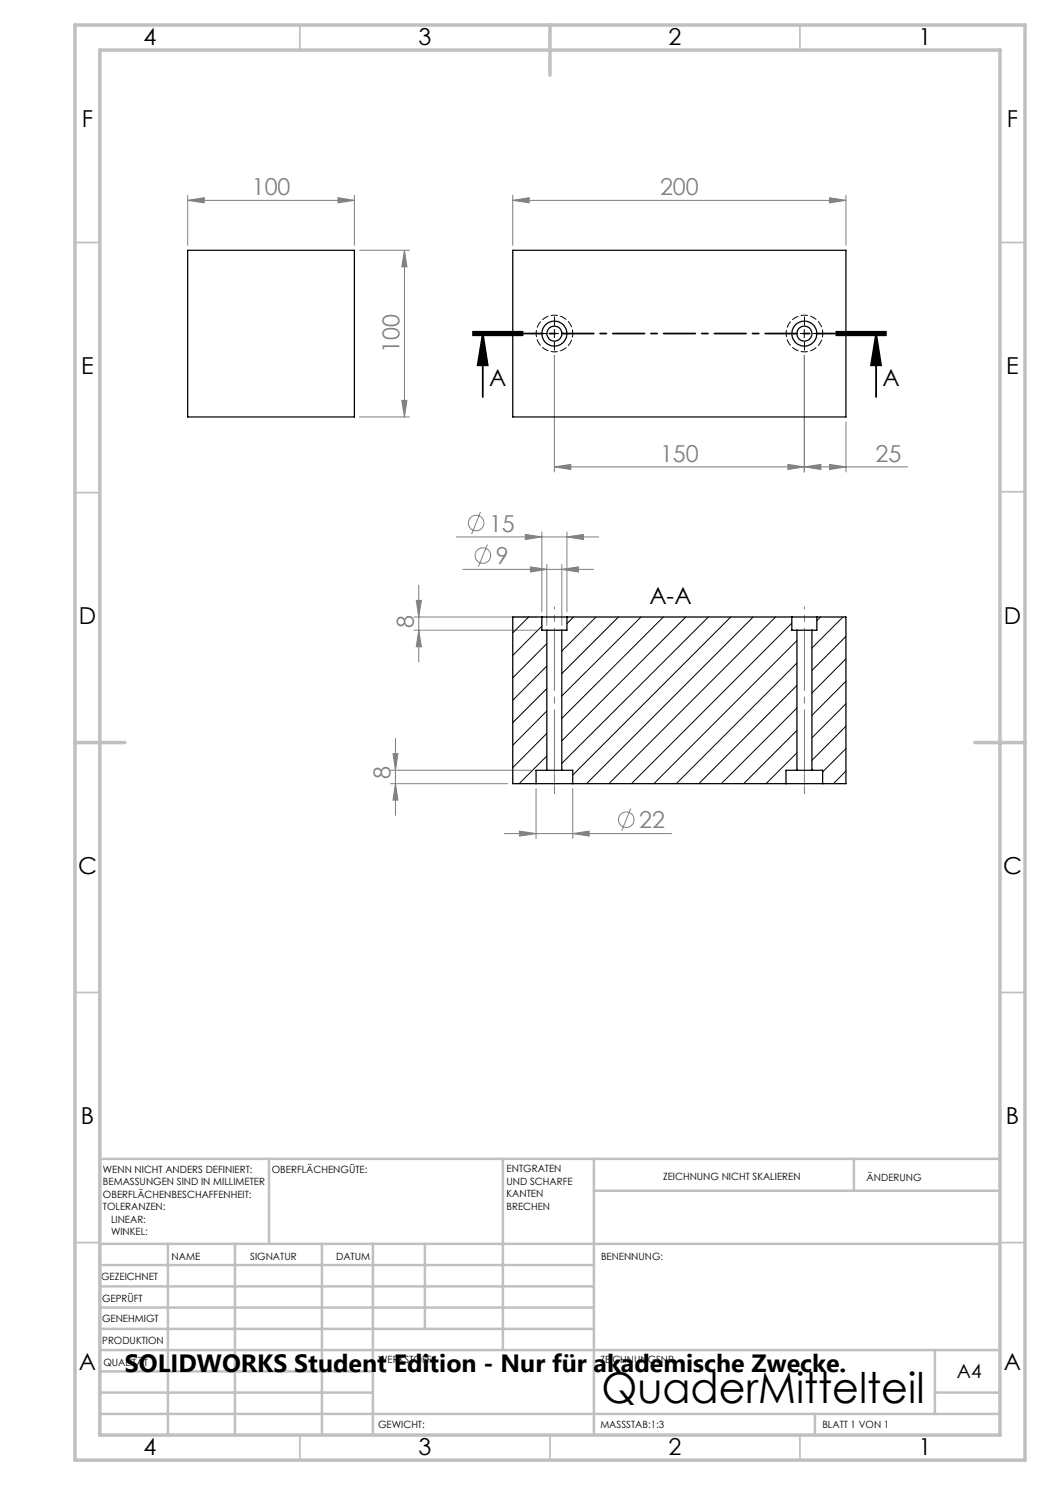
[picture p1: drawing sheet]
<svg xmlns="http://www.w3.org/2000/svg" width="210mm" height="297mm" viewBox="0 0 210 297" stroke-linecap="round" stroke-linejoin="round" font-family="sans-serif">
<g fill="none" stroke="#808080" stroke-width=".2">
<path d="M37.5 39v10.1M67.6 39.5l3.3 .6-3.3 .5zM70.9 39v10.1M102.6 39v10.1M165.9 39.5l3.3 .6-3.3 .5zM169.2 39v10.1M37.5 40.1l3.4-.6v1.1zM37.5 40.1h33.4M71.9 50.1h10M80.9 50.1l.5 3.3h-1zM80.9 50.1v33.3M102.6 40.1l3.2-.6v1.1z"/>
<path d="M102.6 40.1h66.6M110.9 71v23.4M160.9 71v23.4M71.9 83.4h10M80.4 80.1h1l-.5 3.3zM110.9 93.4l3.3-.5v1zM110.9 93.4h70.7M157.6 92.9l3.3 .5-3.3 .5zM160.9 93.4l3.3-.5v1zM165.9 92.9l3.3 .5-3.3 .5zM169.2 84.4v10M83.7 117v15.4"/>
<path d="M91.2 107.4h28.5M92.6 113.9h26.1M96.1 102.4l-1.8 4.4M97.5 108.9l-1.8 4.4M105.1 106.9l3.3 .5-3.3 .5zM106.1 113.4l3.3 .5-3.3 .5zM108.4 106.4v16M109.4 112.9v12.2M112.4 113.9l3.3-.5v1zM112.4 112.9v12.2M113.4 107.4l3.3-.5v1zM113.4 106.4v16"/>
<path d="M82.8 126h24.6M82.8 123.4h24.6M83.3 120.1h1l-.6 3.3zM83.7 126l.6 3.4h-1zM78.1 156.7h23.4M78.1 154.1h28.1M78.6 150.7h1l-.5 3.4zM79.1 156.7l.5 3.3h-1zM79.1 147.7v15.4M107.2 157.7v10M114.5 157.7v10M100.9 166.7h33.4"/>
<path d="M103.9 166.2l3.3 .5-3.3 .5zM114.5 166.7l3.3-.5v1zM126.2 161.7l-1.8 4.5"/>
<circle cx="95.2" cy="104.6" r="1.56"/>
<circle cx="96.6" cy="111.1" r="1.55"/>
<circle cx="125.3" cy="163.9" r="1.56"/>
</g>
<path d="M94.6 67.1h10zM94.6 66.7h10M94.6 66.4h10M96.6 66.7l.9 6.4h-2zM96.6 66.7v12.7M167.2 66.7h10M167.2 66.4h10M167.2 67.1h10M175.2 66.7l1 6.4h-2zM175.2 66.7v12.7" fill="none" stroke="#000" stroke-width=".35"/>
<path d="M109.2 66.7h-1.6M110.9 65v-1.6M110.9 68.4v1.6M112.6 66.7h1.6M159.2 66.7h-1.6M160.9 65v-1.6M160.9 68.4v1.6M162.6 66.7h1.6" fill="none" stroke="#000" stroke-width=".2" stroke-dasharray="15.2 1.3 1.3 1.3"/>
<path d="M110 66.7h1.7M110.9 65.9v1.7M160.1 66.7h1.6M160.9 65.9v1.7" fill="none" stroke="#000" stroke-width=".2"/>
<path d="M177.2 66.7h-82.6" fill="none" stroke="#000" stroke-width=".35" stroke-dasharray="6.3 1.3 1.3 1.3" stroke-dashoffset="2.5"/>
<path d="M110.9 158.7v-6.7M160.9 152v6.7" fill="none" stroke="#808080" stroke-width=".2" stroke-dasharray="15.2 1.3 1.3 1.3" stroke-dashoffset="13.8"/>
<path d="M110.9 126v-4.6M160.9 126v-4.6M110.9 154v4.7M160.9 154v4.7" fill="none" stroke="#808080" stroke-width=".2" stroke-dasharray="15.2 1.3 1.3 1.3" stroke-dashoffset="14.8"/>
<path d="M110.9 126v28M160.9 126v28" fill="none" stroke="#808080" stroke-width=".2" stroke-dasharray="15.2 1.3 1.3 1.3" stroke-dashoffset="3.1"/>
<g fill="none" stroke="#c0c0c0" stroke-width=".35">
<path d="M60 5v5M160 5v5M15 48.5h5M200 48.5h5M15 98.5h5M200 98.4h5M15 198.5h5M200 198.5h5M15 248.5h5M200 248.5h5M60 287v5M110 287v5"/>
<path d="M160 287v5"/>
</g>
<g fill="none" stroke="#c0c0c0" stroke-width=".5">
<path d="M53.8 231.8v17M100.6 231.8v38.2M118.8 231.8v55.2M118.8 238.2h81.2M170.8 231.8v6.4M200 231.8h-180v55.2M20 248.8h180M20 257.3h98.8M20 253h98.8M33.6 248.8v38.2M47 248.8v38.2M64.4 248.8v38.2"/>
<path d="M74.6 248.8v38.2M85 248.8v17M20 265.8h98.8M20 261.5h98.8M20 278.5h54.6M20 274.3h54.6M20 270h180M187 278.5h13M187 270v12.8M20 282.8h180M163 282.8v4.2"/>
</g>
<path d="M15 5h190v287h-190zM20 10h180v277h-180zM110 5v10M15 148.5h10M195 148.5h10" fill="none" stroke="#c0c0c0" stroke-width=".7"/>
<path d="M175.2 66.7l1 6.4h-2zM96.6 66.7l.9 6.4h-2z" fill="#000"/>
<g fill="#808080">
<path d="M165.9 39.5l3.3 .6-3.3 .5zM102.6 40.1l3.2-.6v1.1zM113.4 107.4l3.3-.5v1zM105.1 106.9l3.3 .5-3.3 .5zM114.5 166.7l3.3-.5v1zM103.9 166.2l3.3 .5-3.3 .5z"/>
<path d="M110.9 93.4l3.3-.5v1zM157.6 92.9l3.3 .5-3.3 .5zM160.9 93.4l3.3-.5v1zM165.9 92.9l3.3 .5-3.3 .5zM106.1 113.4l3.3 .5-3.3 .5zM112.4 113.9l3.3-.5v1z"/>
<path d="M37.5 40.1l3.4-.6v1.1zM67.6 39.5l3.3 .6-3.3 .5z"/>
<path d="M83.7 126l.6 3.4h-1zM83.3 120.1h1l-.6 3.3zM79.1 156.7l.5 3.3h-1zM78.6 150.7h1l-.5 3.4z"/>
<path d="M80.9 50.1l.5 3.3h-1zM80.4 80.1h1l-.5 3.3z"/>
</g>
<g fill="none" stroke="#000" stroke-width=".25">
<path d="M37.5 50.1h33.4v33.3h-33.4zM102.6 50.1h66.6v33.3h-66.6zM108.4 123.4h5M108.4 123.4h-5.8v33.3h4.6M108.4 123.4v2.6h1M109.4 126h3M109.4 126v28.1M112.4 126v28.1M113.4 123.4v2.6h-1M113.4 123.4h45M158.4 123.4h5M158.4 123.4v2.6h1"/>
<path d="M159.4 126h3M159.4 126v28.1M162.4 126v28.1M163.4 123.4h5.8v33.3h-4.7M163.4 123.4v2.6h-1M107.2 156.7h7.3M109.4 154.1h3M109.4 154.1h-2.2v2.6M112.4 154.1h2.1v2.6M114.5 156.7h42.7M157.2 156.7h7.3M159.4 154.1h3"/>
<path d="M159.4 154.1h-2.2v2.6M162.4 154.1h2.1v2.6"/>
<circle cx="110.9" cy="66.7" r="1.51"/>
<circle cx="110.9" cy="66.7" r="2.5"/>
<circle cx="160.9" cy="66.7" r="2.51"/>
<circle cx="160.9" cy="66.7" r="1.5"/>
</g>
<path d="M114.6 66.7a3.7 3.7 0 0 1-5.4 3.3 3.7 3.7 0 0 1-.4-6.3 3.7 3.7 0 0 1 5.7 2.5l.1 .5M164.6 66.7a3.7 3.7 0 0 1-5.4 3.3 3.7 3.7 0 0 1-.4-6.3 3.7 3.7 0 0 1 5.7 2.5l.1 .5" fill="none" stroke="#000" stroke-width=".2" stroke-dasharray="1.3 .6" stroke-dashoffset=".6"/>
<g fill="none" stroke="#000" stroke-width=".2">
<path d="M105.7 123.4l-3.1 3.2M108.4 125.2l-5.8 5.9M109.4 137.7l-6.8 6.8M109.4 128.7l-6.8 6.9M109.4 133.2l-6.8 6.8M114.7 123.4l-1.3 1.3M119.2 123.4l-6.8 6.8M123.7 123.4l-11.3 11.3M128.2 123.4l-15.8 15.8M132.7 123.4l-20.3 20.3M137.2 123.4l-24.8 24.8M141.7 123.4l-29.3 29.3"/>
<path d="M146.2 123.4l-31.7 31.6M150.6 123.4l-33.3 33.3M155.1 123.4l-33.3 33.3M158.4 124.6l-32.1 32.1M159.4 128.1l-28.6 28.6M159.4 132.6l-24.1 24.1M159.4 137.1l-19.6 19.6M164.1 123.4l-.7 .7M168.6 123.4l-6.2 6.2M169.2 127.3l-6.8 6.8M169.2 131.8l-6.8 6.8M169.2 136.2l-6.8 6.9"/>
<path d="M109.4 151.2l-5.6 5.5M109.4 142.2l-6.8 6.8M109.4 146.7l-6.8 6.8M159.4 141.6l-15.1 15.1M159.4 146.1l-10.7 10.6M159.4 150.6l-6.2 6.1M169.2 140.8l-6.8 6.8M169.2 145.2l-6.8 6.9M169.2 149.7l-4.7 4.7M169.2 154.2l-2.5 2.5"/>
</g>
<text font-size="8.5" x="120.3" y="280.6">QuaderMittelteil</text>
<text font-size="5" x="25" y="274.4">SOLIDWORKS Student Edition - Nur für akademische Zwecke.</text>
<g font-size="4.7">
<text x="28.7" y="9">4</text>
<text x="83.7" y="9">3</text>
<text x="133.7" y="9">2</text>
<text x="183.7" y="9">1</text>
<text x="16.4" y="25.5">F</text>
<text x="201.4" y="25.5">F</text>
<text x="16.2" y="74.7">E</text>
<text x="97.8" y="77.3">A</text>
<text x="176.5" y="77.3">A</text>
<text x="201.2" y="74.8">E</text>
<text x="15.8" y="124.7">D</text>
<text x="129.9" y="120.7">A-A</text>
<text x="200.8" y="124.7">D</text>
<text x="15.6" y="174.7">C</text>
<text x="200.6" y="174.7">C</text>
<text x="16.2" y="224.7">B</text>
<text x="201.2" y="224.7">B</text>
<text x="15.8" y="274">A</text>
<text x="200.8" y="274">A</text>
<text x="28.7" y="291">4</text>
<text x="83.7" y="291">3</text>
<text x="133.7" y="291">2</text>
<text x="183.7" y="291">1</text>
</g>
<g font-size="4.7" fill="#808080">
<text x="50.4" y="39">100</text>
<text x="132" y="39">200</text>
<text x="79.9" y="70.6" transform="rotate(-90 79.9 70.6)">100</text>
<text x="132" y="92.4">150</text>
<text x="175.1" y="92.4">25</text>
<text x="97.8" y="106.3">15</text>
<text x="99.2" y="112.8">9</text>
<text x="82.8" y="125.6" transform="rotate(-90 82.8 125.6)">8</text>
<text x="78.1" y="155.8" transform="rotate(-90 78.1 155.8)">8</text>
<text x="127.8" y="165.6">22</text>
</g>
<text font-size="3.9" x="191.4" y="275.6">A4</text>
<g font-size="2">
<text x="20.6" y="234.6">WENN NICHT ANDERS DEFINIERT:</text>
<text x="20.6" y="237.1">BEMASSUNGEN SIND IN MILLIMETER</text>
<text x="20.6" y="239.6">OBERFLÄCHENBESCHAFFENHEIT:</text>
<text x="54.4" y="234.6">OBERFLÄCHENGÜTE:</text>
<text x="101.3" y="234.5">ENTGRATEN</text>
<text x="101.3" y="237">UND SCHARFE</text>
<text x="101.3" y="239.5">KANTEN</text>
<text x="132.6" y="236">ZEICHNUNG NICHT SKALIEREN</text>
<text x="173.3" y="236.2">ÄNDERUNG</text>
<text x="20.6" y="242.1">TOLERANZEN:</text>
<text x="22.2" y="244.6">LINEAR:</text>
<text x="101.3" y="242">BRECHEN</text>
<text x="22.2" y="247.1">WINKEL:</text>
<text x="34.3" y="252">NAME</text>
<text x="50" y="251.9">SIGNATUR</text>
<text x="67.2" y="251.9">DATUM</text>
<text x="120.2" y="251.9">BENENNUNG:</text>
<text x="20.2" y="256.1">GEZEICHNET</text>
<text x="20.4" y="260.3">GEPRÜFT</text>
<text x="20.4" y="264.4">GENEHMIGT</text>
<text x="20.5" y="268.8">PRODUKTION</text>
<text x="20.7" y="273.1">QUALITÄT</text>
<text x="75.6" y="272.5">WERKSTOFF:</text>
<text x="120.1" y="272.5">ZEICHNUNGSNR.</text>
<text x="75.6" y="285.5">GEWICHT:</text>
<text x="120.1" y="285.6">MASSSTAB:1:3</text>
<text x="164.5" y="285.6">BLATT 1 VON 1</text>
</g>
</svg>
